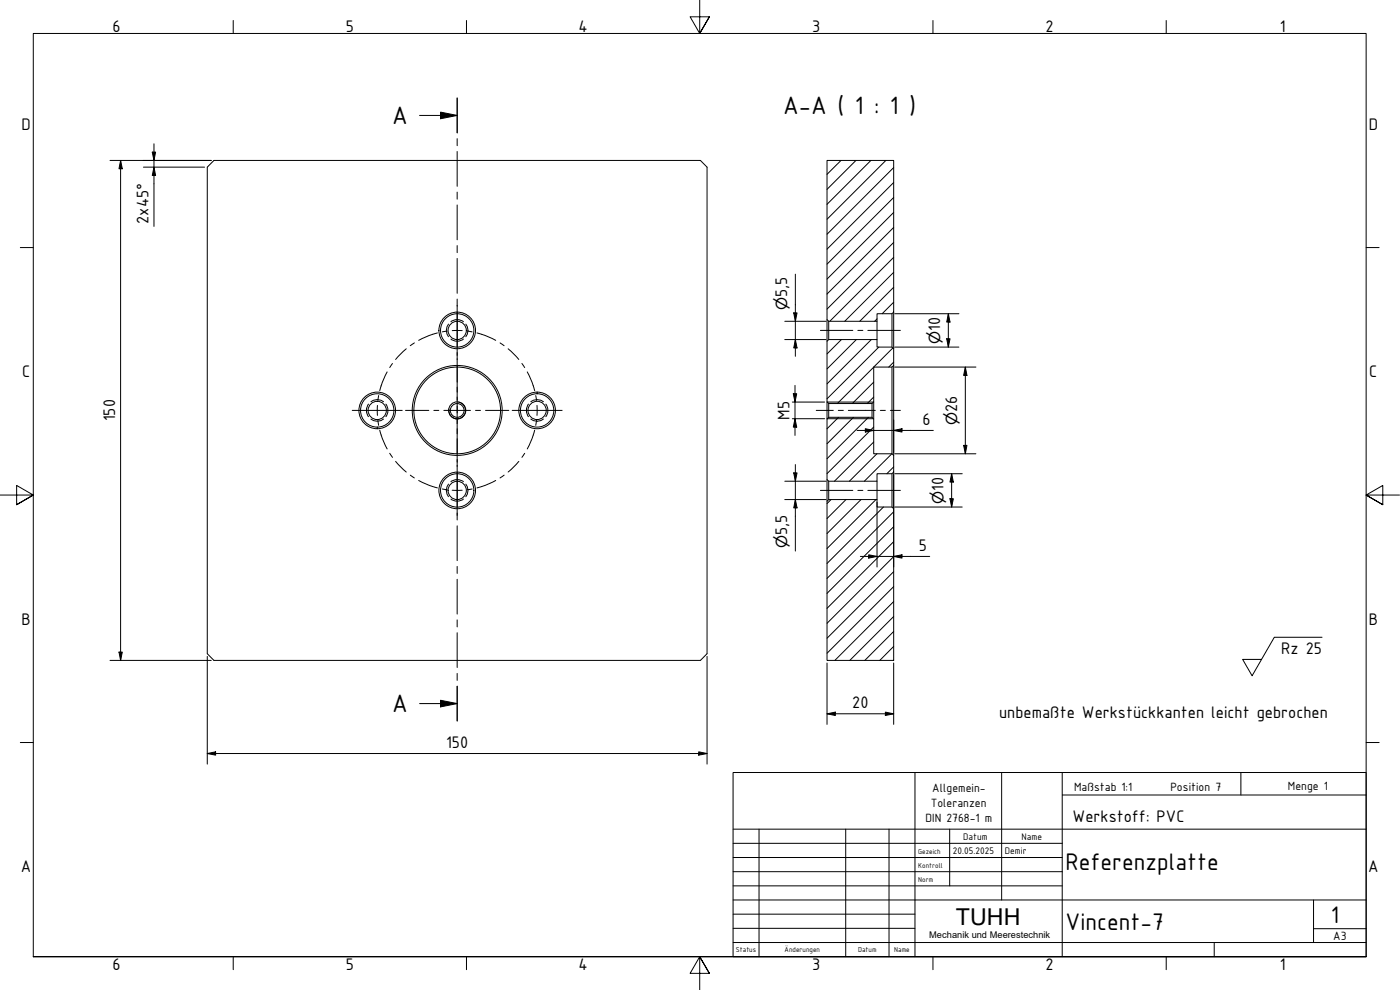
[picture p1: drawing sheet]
<svg xmlns="http://www.w3.org/2000/svg" width="420mm" height="297mm" viewBox="0 0 420 297" stroke-linecap="round" stroke-linejoin="round" font-family="sans-serif">
<!-- layer: Schraffur (ISO) -->
<g fill="none" stroke="#000" stroke-width=".3">
<path d="M252.4 48.1l-4.2 4.2M256.9 48.1l-8.7 8.7M261.4 48.1l-13.2 13.2M265.9 48.1l-17.7 17.7M268.2 59.3l-20 20M268.2 54.8l-20 20M268.2 50.3l-20 20M268.2 77.2l-19.2 19.2M268.2 72.7l-20 20M268.2 68.2l-20 20M268.2 63.7l-20 20M263.2 95.7l-.7 .7"/>
<path d="M268.2 90.7l-3.4 3.4M268.2 86.2l-10.2 10.2M268.2 81.7l-14.7 14.7M252.5 101.9l-4.3 4.3M257 101.9l-8.8 8.8M261.5 101.9l-13.3 13.3M262.2 119.1l-1.9 2M262.2 114.6l-6.4 6.5M263.7 104.1l-15.5 15.6M268 104.4l-16.7 16.7M268.2 108.7l-1.5 1.4M251.7 125.2l-3.5 3.5"/>
<path d="M256.1 125.2l-7.9 7.9M260.6 125.2l-12.4 12.4M262.2 132.6l-11.8 11.8M262.2 128.1l-14 14M263.2 136.2l-8.3 8.2M267.7 136.2l-8.3 8.2M249.4 149.9l-1.2 1.2M253.9 149.9l-5.7 5.7M258.4 149.9l-10.2 10.2M262.9 149.9l-14.7 14.7M265.1 152.1l-16.9 17M268.2 140.1l-2.1 2"/>
<path d="M268.2 158l-20 20M268.2 153.6l-20 20M268.2 176l-20 20M268.2 171.5l-20 20M268.2 167l-20 20M268.2 162.5l-20 20M268.2 194l-4.2 4.1M268.2 189.5l-8.7 8.6M268.2 185l-13.2 13.1M268.2 180.5l-17.7 17.6"/>
</g>
<!-- layer: Verdeckt (ISO) -->
<g fill="none" stroke="#000" stroke-width=".3">
<path d="M134.6 97.2a3.1 3.1 0 0 0 0 3.8M135.3 96.5a2.99 2.99 0 0 1 3.8 0M139.8 97.2a3.1 3.1 0 0 1 0 3.8M135.3 101.7a2.99 2.99 0 0 0 3.8 0M110.6 121.2a3.1 3.1 0 0 0 0 3.8M111.3 120.5a3.1 3.1 0 0 1 3.8 0M111.3 125.7a3.1 3.1 0 0 0 3.8 0M115.8 121.2a3.1 3.1 0 0 1 0 3.8M158.6 121.2a3.1 3.1 0 0 0 0 3.8M159.3 125.7a3.1 3.1 0 0 0 3.8 0M159.3 120.5a3.1 3.1 0 0 1 3.8 0M163.8 121.2a3.1 3.1 0 0 1 0 3.8"/>
<path d="M134.6 145.3a3.1 3.1 0 0 0 0 3.7M135.3 144.5a3.1 3.1 0 0 1 3.8 0M135.3 149.7a3.1 3.1 0 0 0 3.8 0M139.8 145.3a3.1 3.1 0 0 1 0 3.7"/>
</g>
<!-- layer: Sichtbar (ISO) -->
<g fill="none" stroke="#000" stroke-width=".3">
<path d="M64.2 48.1h146l2 2.1v145.9l-2 2h-146l-2-2v-145.9zM248.2 48.1h20v45.5l-.5 .5h-4.5v2.3h-14.5l-.5-.5zM248.2 95.9v6.5M248.7 96.4v5.5M263.2 96.4v5.5M267.7 94.1v10M268.2 93.6v11M248.2 102.4l.5-.5h14.5v2.2h4.5l.5 .5v5.1l-.5 .4h-5.5v10.5l-.5 .5h-13l-.5-.5zM267.7 110.1v26.1M268.2 109.7v26.9M248.2 125.7l.5-.5h13l.5 .5v10.5h5.5l.5 .4v5l-.5 .5h-4.5v2.3h-14.5l-.5-.5zM248.2 120.6v5.1"/>
<path d="M248.7 121.1v4.1M261.7 121.1v4.1M262.2 120.6v5.1M248.2 150.4l.5-.5h14.5v2.2h4.5l.5 .5v45.5h-20zM248.2 143.9v6.5M248.7 144.4v5.5M263.2 144.4v5.5M267.7 142.1v10M268.2 141.6v11"/>
<circle cx="137.2" cy="99.1" r="2.74"/>
<circle cx="137.2" cy="99.1" r="5.5"/>
<circle cx="137.2" cy="99.1" r="5"/>
<circle cx="113.2" cy="123.1" r="2.74"/>
<circle cx="113.2" cy="123.1" r="5"/>
<circle cx="113.2" cy="123.1" r="5.5"/>
<circle cx="137.2" cy="123.1" r="2.57"/>
<circle cx="137.2" cy="123.1" r="2.06"/>
<circle cx="137.2" cy="123.1" r="13"/>
<circle cx="137.2" cy="123.1" r="13.5"/>
<circle cx="161.2" cy="123.1" r="5.5"/>
<circle cx="161.2" cy="123.1" r="5"/>
<circle cx="161.2" cy="123.1" r="2.74"/>
<circle cx="137.2" cy="147.1" r="5"/>
<circle cx="137.2" cy="147.1" r="5.5"/>
<circle cx="137.2" cy="147.1" r="2.74"/>
</g>
<!-- layer: Sichtbar schmal (ISO) -->
<path d="M137.6 120.7a2.51 2.51 0 0 1 2.1 2.9 2.51 2.51 0 0 1-2.9 2 2.51 2.51 0 0 1-2.1-2.9M248.3 125.6h13.8M248.3 120.6h13.8" fill="none" stroke="#000" stroke-width=".3"/>
<!-- layer: Schnittlinie (ISO) -->
<g fill="none" stroke="#000" stroke-width=".3">
<path d="M125.9 34.6h11.3M132.2 33.6l5 1-5 1zM137.2 29.4v10.5M137.2 41.6v2.1M137.2 45.5v10.4M137.2 57.6v2.2M137.2 61.5v10.5M137.2 73.7v2.1M137.2 77.5v10.5M137.2 89.7v2.1M137.2 93.6v10.4M137.2 105.8v2.1"/>
<path d="M137.2 109.6v10.5M137.2 121.8v2.1M137.2 125.7v10.4M137.2 137.9v2.1M137.2 141.7v10.5M137.2 153.9v2.1M137.2 157.8v10.4M137.2 170v2M137.2 173.8v10.4M137.2 186v2.1M137.2 189.9v10.4M125.9 211.1h11.3"/>
<path d="M132.2 210.1l5 1-5 1zM137.2 202v2.1M137.2 205.9v10.4"/>
</g>
<path d="M132.2 33.6l5 1-5 1zM132.2 210.1l5 1-5 1z" fill="#000"/>
<!-- layer: Rahmen (ISO) -->
<g fill="none" stroke="#000" stroke-width=".3">
<path d="M70 6.1v3.9M140 6.1v3.9M210 0v10l-2.9-5h5.8l-2.9 5 2.9-5M280 6.1v3.9M350 6.1v3.9M6.1 74.3h3.9M410 74.3h3.9M0 148.5h10l-5-2.8v5.7l5-2.9-5 2.9M420 148.5h-10l5-2.8v5.7l-5-2.9 5 2.9M6.1 222.8h3.9M410 222.8h3.9M10 287v-277h400v277h-400h400"/>
<path d="M70 287v3.9M140 287v3.9M212.9 292l-2.9-5 2.9 5h-5.8l2.9-5v10M280 287v3.9M350 287v3.9"/>
</g>
<!-- layer: Titel (ISO) -->
<g fill="none" stroke="#000" stroke-width=".3">
<path d="M220 231.8h190v55.2h-190zM274.6 231.8v55.2M300.6 231.8v38.2M318.8 238.5h91.2M318.8 231.8v55.2M372.4 231.8v6.7M220 253h98.8M220 257.3h98.8M220 248.8h190M227.8 248.8v38.2M253.8 248.8v38.2M266.8 248.8v38.2"/>
<path d="M285 248.8v17M220 261.5h98.8M220 265.8h98.8M220 270h190M220 274.3h54.6M220 278.5h54.6M394.2 278.6h15.8M394.2 270v12.8M220 282.8h190M364.4 282.8v4.2"/>
</g>
<!-- layer: Mittelpunktmarkierung (ISO) -->
<g fill="none" stroke="#000" stroke-width=".3">
<path d="M137.2 91.6v15M137.2 107.6v7M137.2 116.1v1.5M137.2 119.1v8M105.7 123.1h15M121.7 123.1h7M130.2 123.1h1.5M133.2 123.1h8M137.2 139.6v15.1M137.2 128.6v1.5M137.2 131.6v7M142.7 123.1h1.5"/>
<path d="M145.7 123.1h7M153.7 123.1h15"/>
</g>
<!-- layer: Mittellinie (ISO) -->
<g fill="none" stroke="#000" stroke-width=".3">
<path d="M131.3 99.9l-2.7 .8-2.9 1.4M134.2 99.3l-1.5 .3M138.7 99.2h-3M140.2 99.3l1.5 .3M143.1 99.9l2.7 .8 3 1.4M246.2 99.1h9.7M257.5 99.1h1.5M260.5 99.1h9.7M113.6 118.7l-.2 1.5M116.2 111.6l-1.4 2.9-.8 2.7M117.8 109.1l-.8 1.2M121.9 104.6l-3.2 3.3"/>
<path d="M124.4 102.9l-1.3 .8M150.1 102.9l1.2 .8M152.5 104.6l3.2 3.3M156.6 109.1l.9 1.2M158.2 111.6l1.4 2.9 .9 2.7M160.8 118.7l.2 1.5M113.3 121.6v3M113.4 126.1l.2 1.5M114 129.1l.8 2.6 1.4 3M117 136l.8 1.2M118.7 138.4l3.2 3.2M155.7 138.4l-3.2 3.2"/>
<path d="M157.5 136l-.9 1.2M160.5 129.1l-.9 2.7-1.4 2.9M161 126.1l-.2 1.5M161.2 121.6v3M245 123.1h5.1M251.6 123.1h1.5M254.6 123.1h8.1M264.2 123.1h1.5M267.2 123.1h3M123.1 142.6l1.3 .8M125.7 144.2l2.9 1.3 2.7 .9M132.7 146.7l1.5 .2"/>
<path d="M135.7 147.1h3M141.7 146.7l-1.5 .2M148.8 144.2l-3 1.3-2.7 .9M151.3 142.6l-1.2 .8M246.2 147.1h9.7M257.5 147.1h1.5M260.5 147.1h9.7"/>
</g>
<g fill="none" stroke="#000" stroke-width=".3">
<path d="M33 48.1h30.4M36.2 48.1l.5 2.5h-1zM36.2 48.1v150M43 50.2h18.4M45.7 45.6h1l-.5 2.5zM46.2 50.2l.5 2.4h-1zM46.2 43.1v24.8M235.5 96.4h12.4M238.2 93.9h1l-.5 2.5zM238.7 82.3v24.6M268.5 94.1h19.3M284.6 94.1l.5 2.5h-1z"/>
<path d="M284.6 94.1v10M235.5 101.9h12.4M238.1 118.1h1l-.5 2.5zM238.6 115.6v15M238.7 101.9l.5 2.5h-1zM268.5 110.1h24.4M268.5 104.1h19.3M284.1 101.6h1l-.5 2.5zM289.7 110.1l.5 2.5h-1zM289.7 110.1v26.1M237.8 120.6h9.7M237.8 125.6h9.7"/>
<path d="M238.6 125.6l.5 2.6h-1zM238.7 139.4v25.9M257.2 129.1h22.9M259.7 128.6l2.5 .5-2.5 .5zM268.2 129.1l2.5-.5v1zM268.2 126v9.8M268.5 136.2h24.4M289.2 133.6h1l-.5 2.6zM235.5 144.4h12.4M235.5 149.9h12.4M238.2 141.9h1l-.5 2.5zM238.7 149.9l.5 2.5h-1z"/>
<path d="M263.2 150.7v19.4M268.2 142.4v4.6M268.2 147.2v22.9M268.5 142.1h20.3M268.5 152.1h20.3M285.1 149.6h1l-.5 2.5zM285.6 142.1l.5 2.5h-1zM285.6 142.1v10M258.2 166.9h20.8M260.7 166.5l2.5 .4-2.5 .6zM268.2 166.9l2.5-.4v1zM33 198.1h30.4"/>
<path d="M35.7 195.7h1l-.5 2.4zM62.2 196.9v32.4M212.2 196.9v32.4M248.2 198.9v18.4M268.2 198.9v18.4M248.2 214.2l2.5-.5v1zM248.2 214.2h20M265.7 213.7l2.5 .5-2.5 .5zM62.2 226.1l2.5-.5v1zM62.2 226.1h150M209.7 225.6l2.5 .5-2.5 .5z"/>
</g>
<g fill="#000">
<path d="M36.2 48.1l.5 2.5h-1zM45.7 45.6h1l-.5 2.5zM46.2 50.2l.5 2.4h-1zM238.2 93.9h1l-.5 2.5zM284.6 94.1l.5 2.5h-1zM238.1 118.1h1l-.5 2.5zM238.7 101.9l.5 2.5h-1zM284.1 101.6h1l-.5 2.5zM289.7 110.1l.5 2.5h-1zM238.6 125.6l.5 2.6h-1zM259.7 128.6l2.5 .5-2.5 .5zM268.2 129.1l2.5-.5v1z"/>
<path d="M289.2 133.6h1l-.5 2.6zM238.2 141.9h1l-.5 2.5zM238.7 149.9l.5 2.5h-1zM285.1 149.6h1l-.5 2.5zM285.6 142.1l.5 2.5h-1zM260.7 166.5l2.5 .4-2.5 .6zM268.2 166.9l2.5-.4v1zM35.7 195.7h1l-.5 2.4zM248.2 214.2l2.5-.5v1zM265.7 213.7l2.5 .5-2.5 .5zM62.2 226.1l2.5-.5v1zM209.7 225.6l2.5 .5-2.5 .5z"/>
</g>
<!-- layer: Symbol (ISO) -->
<path d="M396.8 191.2h-14.4l-6.6 11.6-2.9-4.9h5.7" fill="none" stroke="#000" stroke-width=".3"/>
<g font-size="8.1">
<text x="235" y="34.3">A-A ( 1 : 1 )</text>
<text x="117.7" y="37.3">A</text>
<text x="117.7" y="213.7">A</text>
</g>
<g font-size="7.7">
<text x="319.8" y="261.2">Referenzplatte</text>
<text x="319.8" y="278.9">Vincent-7</text>
<text x="399.4" y="276.8">1</text>
</g>
<text font-size="7" x="286.9" y="277.6">TUHH</text>
<g font-size="5.4">
<text x="33.8" y="9.6">6</text>
<text x="103.8" y="9.6">5</text>
<text x="173.6" y="9.6">4</text>
<text x="243.8" y="9.6">3</text>
<text x="313.8" y="9.6">2</text>
<text x="384.1" y="9.6">1</text>
<text x="6.5" y="38.9">D</text>
<text x="410.8" y="38.9">D</text>
<text x="44.6" y="67.1" transform="rotate(-90 44.6 67.1)">2x45°</text>
<text x="236.2" y="89.2" transform="rotate(-90 236.2 89.2)">5,5</text>
<text x="282.1" y="99.3" transform="rotate(-90 282.1 99.3)">10</text>
<text x="6.6" y="113.2">C</text>
<text x="410.9" y="113.2">C</text>
<text x="237" y="125.9" transform="rotate(-90 237 125.9)">M5</text>
<text x="287.2" y="123.6" transform="rotate(-90 287.2 123.6)">26</text>
<text x="34.6" y="126.5" transform="rotate(-90 34.6 126.5)">150</text>
<text x="276.9" y="127.5">6</text>
<text x="283.1" y="147.3" transform="rotate(-90 283.1 147.3)">10</text>
<text x="236.2" y="160.6" transform="rotate(-90 236.2 160.6)">5,5</text>
<text x="275.8" y="165.4">5</text>
<text x="6.5" y="187.4">B</text>
<text x="410.8" y="187.4">B</text>
<text x="384.5" y="196.3">Rz 25</text>
<text x="255.8" y="212.6">20</text>
<text x="299.8" y="215.4">unbemaßte Werkstückkanten leicht gebrochen</text>
<text x="133.9" y="224.5">150</text>
<text x="321.9" y="246.5">Werkstoff: PVC</text>
<text x="6.3" y="261.7">A</text>
<text x="410.6" y="261.7">A</text>
<text x="33.8" y="290.9">6</text>
<text x="103.8" y="290.9">5</text>
<text x="173.6" y="290.9">4</text>
<text x="243.8" y="290.9">3</text>
<text x="313.8" y="290.9">2</text>
<text x="384.1" y="290.9">1</text>
</g>
<g font-size="4.6">
<text x="236.2" y="93.1" transform="rotate(-90 236.2 93.1)">⌀</text>
<text x="282.1" y="103.2" transform="rotate(-90 282.1 103.2)">⌀</text>
<text x="287.2" y="127.6" transform="rotate(-90 287.2 127.6)">⌀</text>
<text x="283.1" y="151.2" transform="rotate(-90 283.1 151.2)">⌀</text>
<text x="236.2" y="164.5" transform="rotate(-90 236.2 164.5)">⌀</text>
</g>
<g font-size="3.9">
<text x="279.8" y="237.6">Allgemein-</text>
<text x="322.3" y="237.3">Maßstab 1:1</text>
<text x="351.2" y="237.3">Position 7</text>
<text x="386.5" y="237">Menge 1</text>
<text x="279.3" y="242.1">Toleranzen</text>
<text x="277.8" y="246.7">DIN 2768-1 m</text>
<text x="400.1" y="282">A3</text>
</g>
<g font-size="3.1">
<text x="286" y="256.3">20.05.2025</text>
<text x="289.1" y="252">Datum</text>
<text x="301.6" y="256.3">Demir</text>
<text x="306.6" y="252">Name</text>
</g>
<text font-size="2.8" x="278.9" y="281.5">Mechanik und Meerestechnik</text>
<g font-size="2.3">
<text x="275.6" y="256.3">Gezeich</text>
<text x="275.6" y="260.5">Kontroll</text>
<text x="275.6" y="264.8">Norm</text>
<text x="220.8" y="285.7">Status</text>
<text x="235.5" y="285.7">Änderungen</text>
<text x="257.5" y="285.7">Datum</text>
<text x="268.4" y="285.7">Name</text>
</g>
</svg>
